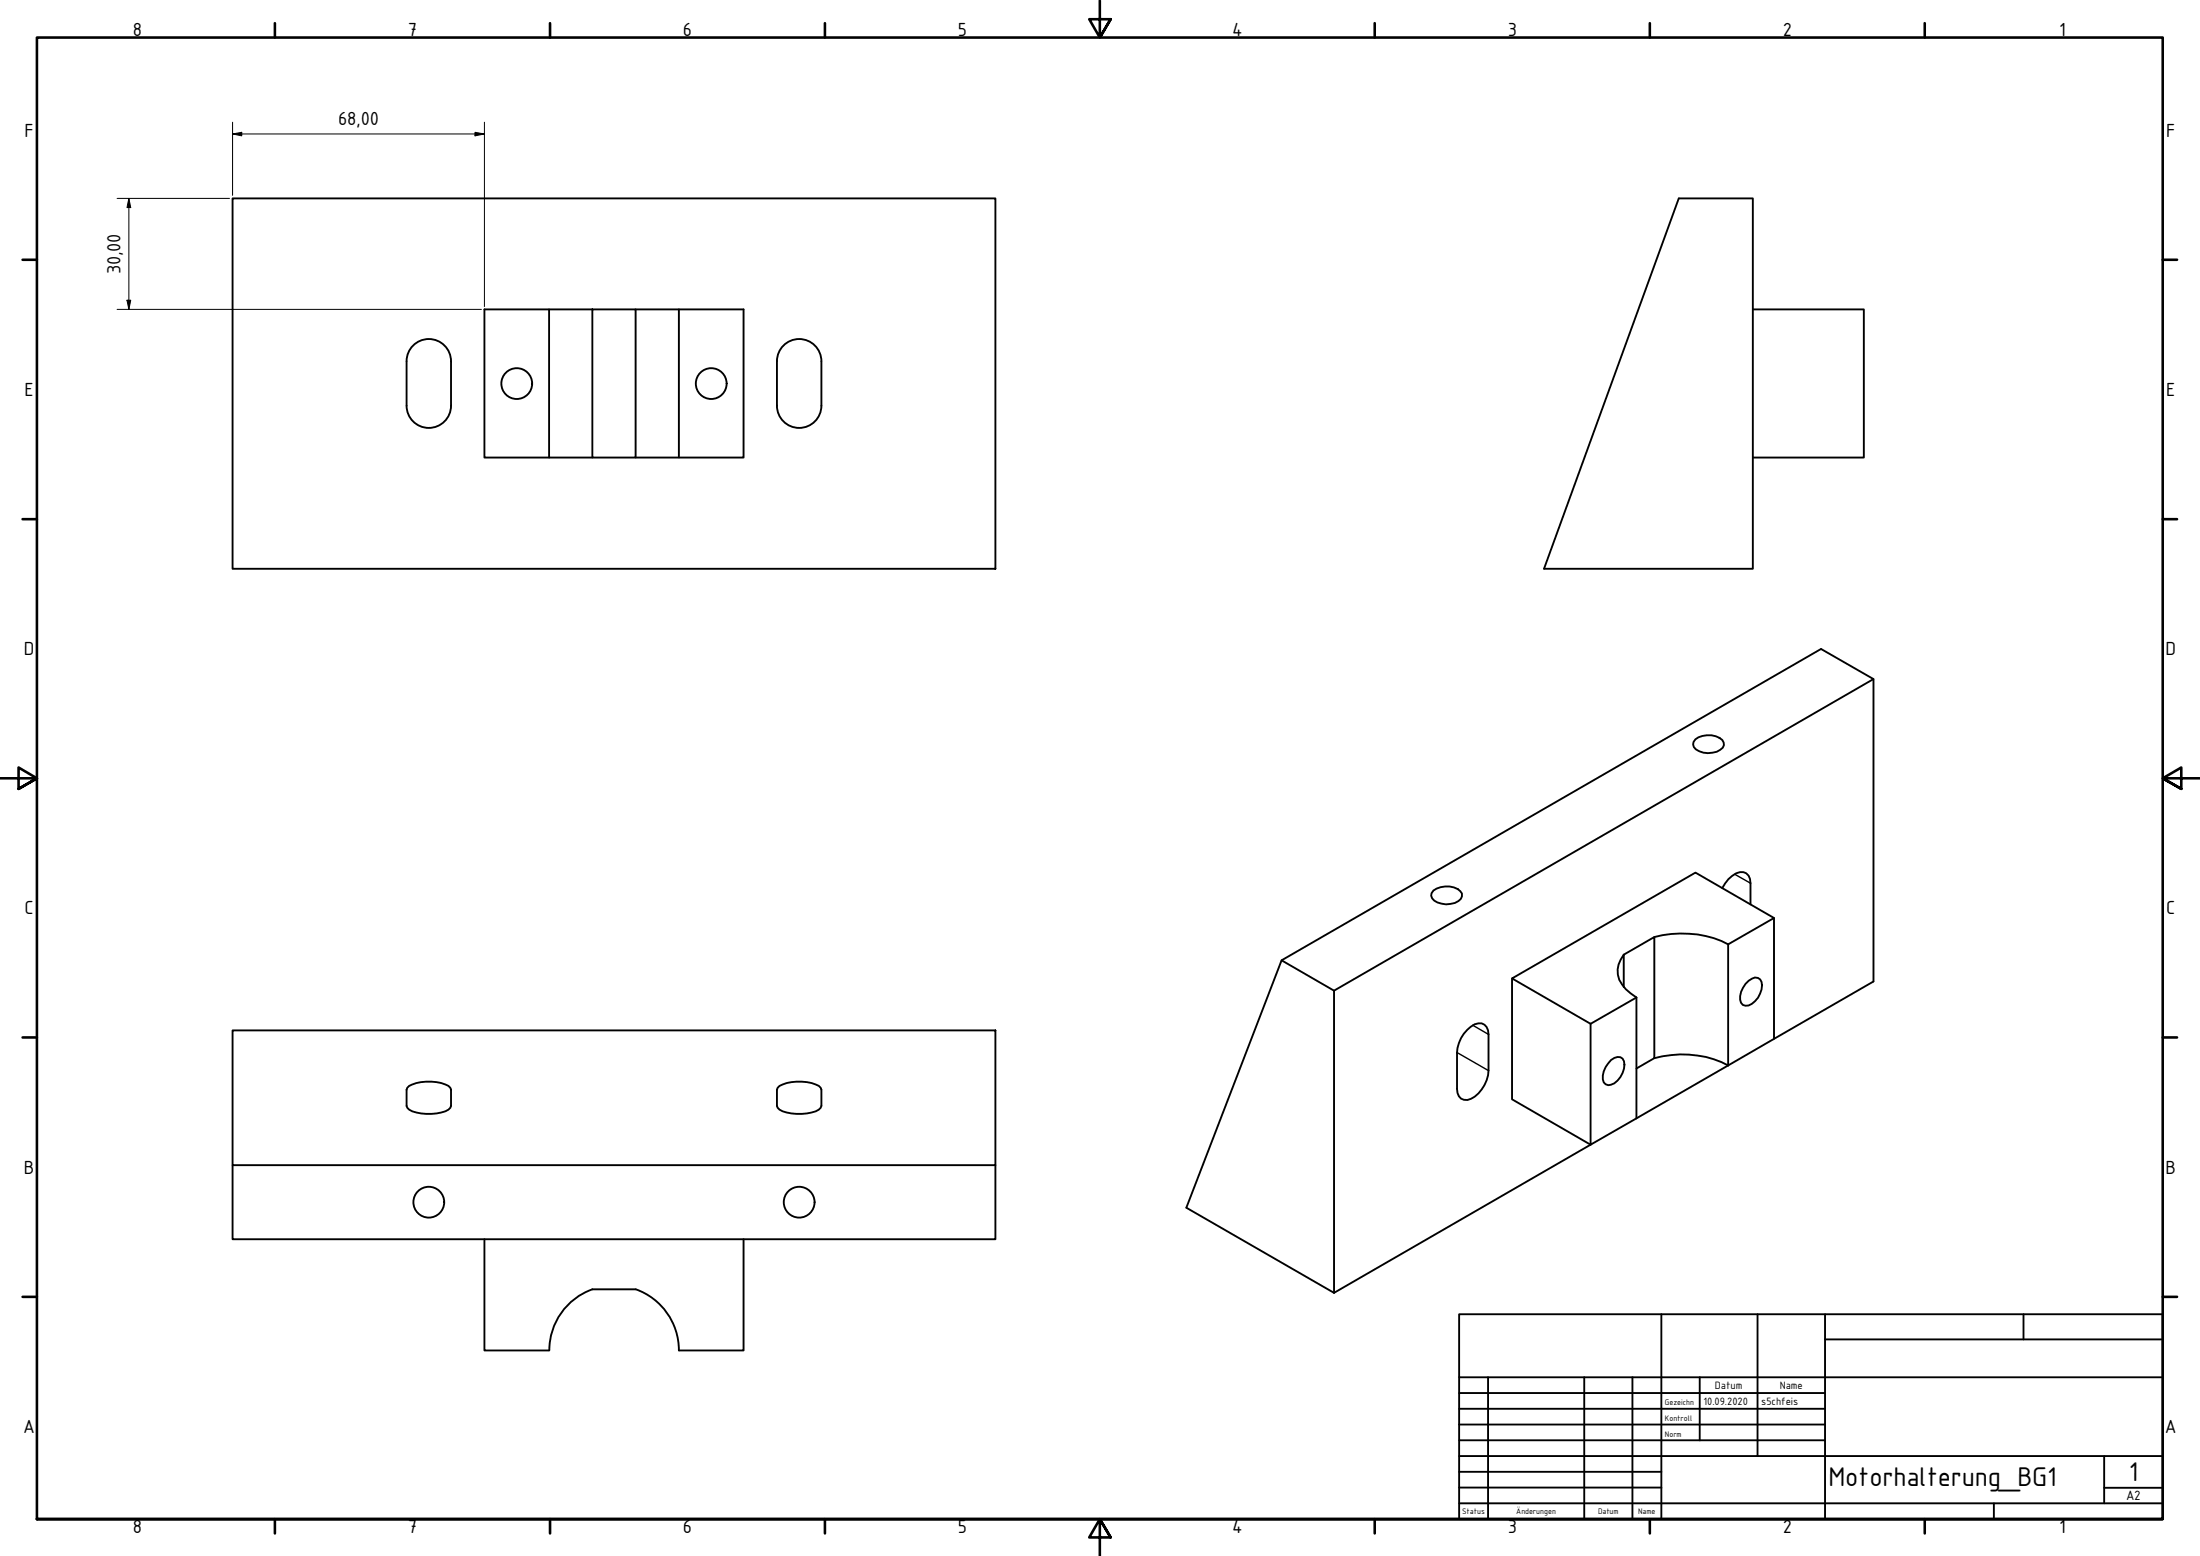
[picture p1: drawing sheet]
<svg xmlns="http://www.w3.org/2000/svg" width="594mm" height="420mm" viewBox="0 0 594 420" stroke-linecap="round" stroke-linejoin="round" font-family="sans-serif">
<!-- layer: Sichtbar (ISO) -->
<g fill="none" stroke="#000" stroke-width=".51">
<path d="M62.8 53.6h206v100h-206zM453.3 53.6h20v100h-56.4zM111.5 93.3a6 6 0 0 1 6.6-1.3 6 6 0 0 1 3.7 5.6v11.9a6 6 0 0 1-6 6 6 6 0 0 1-6-6v-12a6 6 0 0 1 1.7-4.2zM148.3 83.5h-17.5v40h17.5M160 83.5h11.6v40h-11.6zM160 83.5h-11.7v40h11.7M171.6 83.5h11.7v40h-11.7M183.3 83.5h17.5v40h-17.5M211.6 93.3a6 6 0 0 1 6.5-1.3 6 6 0 0 1 3.7 5.6v11.9a6 6 0 0 1-6 6 6 6 0 0 1-6-6v-12a6 6 0 0 1 1.8-4.2zM473.3 83.5h30v40h-30M457.8 199.6a6.1 6.1 0 0 1 7.3 .2 1.64 1.64 0 0 1-.6 2.7 5.7 5.7 0 0 1-7.1-.8l-.2-.7 .1-.7zM505.9 183.4l-145.7 84.1v81.6"/>
<path d="M465.1 239.8a7.9 7.9 0 0 1 4.7-4.3 2.48 2.48 0 0 1 2.9 3v5.7M346.1 259.3l14.1 8.2M387.1 240.5a6.1 6.1 0 0 1 7.2 .1 1.67 1.67 0 0 1-.5 2.7 5.7 5.7 0 0 1-7.1-.8l-.2-.6 .1-.7zM438.5 257.8a6.6 6.6 0 0 0 .5 9.3l2.9 2.2M446.7 253a28.6 28.6 0 0 1 20 2M466.7 255l12.3-7.1-21.2-12.3-49.5 28.6 21.2 12.3 12.4-7.2M466.7 255v32.7M479 247.9v32.6l-12.3 7.2M62.8 278.2h206v36.4h-206zM396.2 278a4.4 4.4 0 0 1 3.9-1.7 2.83 2.83 0 0 1 1.9 3v9.8a8.8 8.8 0 0 1-5.8 7.9 2.51 2.51 0 0 1-2.8-3v-9.8a9.5 9.5 0 0 1 2.8-6.2zM408.3 264.2v32.6l21.2 12.3-69.3 40M429.5 276.5v32.6l12.4-7.1"/>
<path d="M438.5 266.6v-8.8l8.2-4.8v32.7l-4.8 2.8M441.9 269.3v32.7M472.2 264.8a2.13 2.13 0 0 1 3.1-.3 5.2 5.2 0 0 1-2.2 6.6 1.87 1.87 0 0 1-1.9 .4 1.87 1.87 0 0 1-1.3-1.5 6.1 6.1 0 0 1 2.3-5.2zM110.5 293.2a12.7 12.7 0 0 1 10.6 0l.7 1v4.4a2.84 2.84 0 0 1-2.6 1.8 13.2 13.2 0 0 1-8.7-.8l-.7-1v-4.4zM210 293.7a8.8 8.8 0 0 1 6.5-1.6 8 8 0 0 1 5.1 1.6l.2 .5v4.4a2.84 2.84 0 0 1-2.6 1.8 13.2 13.2 0 0 1-8.7-.8l-.7-1v-4.4zM435 286.2a2.05 2.05 0 0 1 3.5 .4 5.9 5.9 0 0 1-3.5 6.3 1.62 1.62 0 0 1-2.2-1.5 6.4 6.4 0 0 1 2.2-5.2zM446.7 285.7a27.7 27.7 0 0 1 20 2M466.7 287.7l-24.8 14.3M479 280.5l26.9-15.5v-81.6l-14.2-8.2-145.6 84.1-25.7 66.8 39.8 23M62.8 314.6v20h206v-20M130.8 334.6v30.1h17.5M200.8 334.6v30.1h-17.5"/>
<path d="M160 348.1h11.6M160 348.1a17.5 17.5 0 0 0-11.7 16.5M171.7 348.1a17.5 17.5 0 0 1 11.6 16.5"/>
<circle cx="139.5" cy="103.6" r="4.2"/>
<circle cx="192.1" cy="103.6" r="4.2"/>
<circle cx="115.8" cy="324.6" r="4.2"/>
<circle cx="215.8" cy="324.6" r="4.2"/>
</g>
<!-- layer: Sichtbar schmal (ISO) -->
<path d="M468.4 236.1l4.3 2.4M397.7 276.8l4.3 2.5M393.4 284.2l8.6 4.9" fill="none" stroke="#000" stroke-width=".38"/>
<!-- layer: Rahmen (ISO) -->
<g fill="none" stroke="#000" stroke-width=".7">
<path d="M74.2 6.3v3.8M148.5 6.3v3.8M222.8 6.3v3.8M297 .2v9.9l-2.9-4.9h5.8l-2.9 4.9 2.9-4.9M371.2 6.3v3.8M445.5 6.3v3.8M519.7 6.3v3.8M6.1 70.1h3.9M584 70.1h3.9M6.1 140.2h3.9M584 140.2h3.9M0 210.2h10l-5-3v5.8l5-2.8-5 2.8"/>
<path d="M594 210.2h-10l5-3v5.8l-5-2.8 5 2.8M6.1 280.1h3.9M584 280.1h3.9M6.1 350.2h3.9M584 350.2h3.9M10 410.2v-400.1h574v400.1h-574h574M74.2 410.2v3.9M148.5 410.2v3.9M222.8 410.2v3.9M299.9 415.1l-2.9-4.9 2.9 4.9h-5.8l2.9-4.9v10M371.2 410.2v3.9M445.5 410.2v3.9"/>
<path d="M519.7 410.2v3.9"/>
</g>
<!-- layer: Titel (ISO) -->
<g fill="none" stroke="#000" stroke-width=".51">
<path d="M394 354.9h190v55.3h-190zM448.6 354.9v55.3M474.6 354.9v38.3M492.8 354.9v55.3M546.4 354.9v6.8M394 376.2h98.8M394 371.9h190M401.8 371.9v38.3M427.8 371.9v38.3M440.8 371.9v38.3M459 371.9v17M492.8 361.7h91.2"/>
<path d="M394 380.4h98.8M394 384.7h98.8M394 388.9h98.8M394 393.2h190M394 397.4h54.6M568.2 393.2v12.7M394 405.9h190M394 401.7h54.6M538.4 405.9v4.3M568.2 401.7h15.8"/>
</g>
<path d="M62.8 36.2l2.5-.5v1zM62.8 36.2h68M62.8 33v19.7M128.3 35.7l2.5 .5-2.5 .5zM130.8 33v49.8M31.6 53.6h30.4M34.8 53.6l.5 2.4h-1zM34.8 53.6v29.9M31.6 83.5h98.4M34.3 81.1h1l-.5 2.4z" fill="none" stroke="#000" stroke-width=".27"/>
<g fill="#000">
<path d="M62.8 36.2l2.5-.5v1z" fill-rule="evenodd"/>
<path d="M128.3 35.7l2.5 .5-2.5 .5z" fill-rule="evenodd"/>
<path d="M34.8 53.6l.5 2.4h-1z" fill-rule="evenodd"/>
<path d="M34.3 81.1h1l-.5 2.4z" fill-rule="evenodd"/>
</g>
<g font-size="7.9">
<text x="493.8" y="401.3">Motorhalterung_BG1</text>
<text x="574.9" y="400">1</text>
</g>
<g font-size="5.5">
<text x="35.9" y="9.8">8</text>
<text x="110.2" y="9.8">7</text>
<text x="184.4" y="9.8">6</text>
<text x="258.6" y="9.8">5</text>
<text x="332.7" y="9.8">4</text>
<text x="407.2" y="9.8">3</text>
<text x="481.4" y="9.8">2</text>
<text x="556" y="9.8">1</text>
<text x="91.3" y="33.9">68,00</text>
<text x="6.6" y="36.9">F</text>
<text x="584.9" y="36.9">F</text>
<text x="32.5" y="74.1" transform="rotate(-90 32.5 74.1)">30,00</text>
<text x="6.6" y="106.9">E</text>
<text x="584.9" y="106.9">E</text>
<text x="6.5" y="176.9">D</text>
<text x="584.8" y="176.9">D</text>
<text x="6.6" y="246.9">C</text>
<text x="584.9" y="246.9">C</text>
<text x="6.5" y="316.9">B</text>
<text x="584.8" y="316.9">B</text>
<text x="6.3" y="386.9">A</text>
<text x="584.6" y="386.9">A</text>
<text x="35.9" y="414.1">8</text>
<text x="110.2" y="414.1">7</text>
<text x="184.4" y="414.1">6</text>
<text x="258.6" y="414.1">5</text>
<text x="332.7" y="414.1">4</text>
<text x="407.2" y="414.1">3</text>
<text x="481.4" y="414.1">2</text>
<text x="556" y="414.1">1</text>
</g>
<text font-size="3.9" x="574.1" y="405.1">A2</text>
<g font-size="3.1">
<text x="463.1" y="375.1">Datum</text>
<text x="480.6" y="375.1">Name</text>
<text x="460" y="379.4">10.09.2020</text>
<text x="475.6" y="379.4">s5chfeis</text>
</g>
<g font-size="2.3">
<text x="449.6" y="379.4">Gezeichn</text>
<text x="449.6" y="383.6">Kontroll</text>
<text x="449.6" y="387.9">Norm</text>
<text x="394.8" y="408.8">Status</text>
<text x="409.4" y="408.8">Änderungen</text>
<text x="431.5" y="408.8">Datum</text>
<text x="442.4" y="408.8">Name</text>
</g>
</svg>
